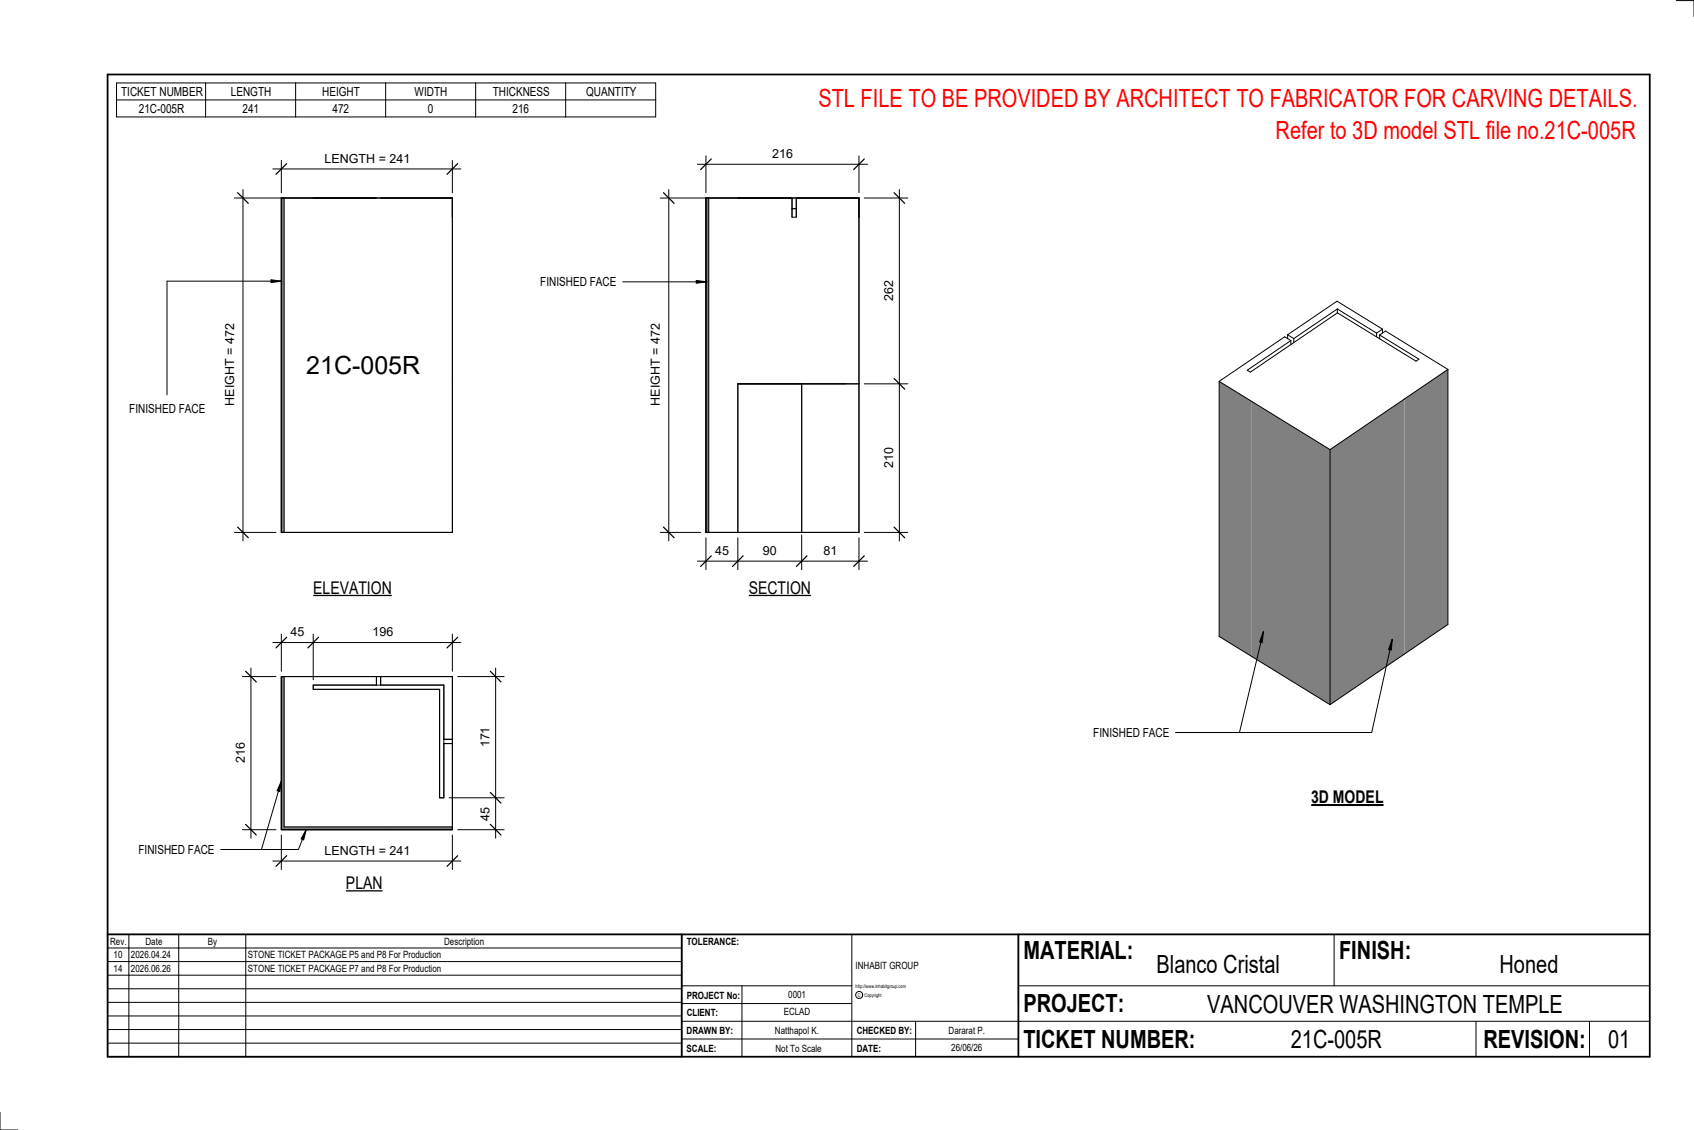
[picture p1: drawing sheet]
<svg xmlns="http://www.w3.org/2000/svg" width="914mm" height="610mm" viewBox="0 0 914 610" stroke-linecap="round" stroke-linejoin="round" font-family="sans-serif">
<g fill="#808080">
<path d="M658 206l18 11v137l-18-11z"/>
<path d="M676 217l42 26v137l-42-26z"/>
<path d="M718 243l40-28v138l-40 27z"/>
<path d="M758 215l24-16v138l-24 16z"/>
</g>
<g fill="none" stroke="#000" stroke-width=".54">
<path d="M722 167l-24 16M722 167l21 13M722 167v2M743 180v2M746 178l-24-16-27 19M746 178l-3 2M746 178v2M695 181l3 2M695 181v2M697 184l-4-2-35 24M697 184v2M698 183v2"/>
<path d="M745 181l3-2 34 20M745 181l21 13-2 1-42-26-47 32-2-1 24-16M745 181v2M782 199v138l-64 43M782 199l-64 44M658 206v137l60 37M658 206l60 37M718 243v137"/>
</g>
<path d="M381 107h2v180h-2z" fill="#7c7c7c"/>
<path d="M381 107h83v180h-83zM383 107v180M428 107v10h2v-10M428 113h2M433 207v80M464 207h-66v80" fill="none" stroke="#000" stroke-width=".54"/>
<path d="M152 107h1v180h-1z" fill="#7c7c7c"/>
<path d="M152 107h92v180h-92zM153 107v180" fill="none" stroke="#000" stroke-width=".54"/>
<path d="M152 365h1v81h91v2h-92z" fill="#7c7c7c"/>
<path d="M381 290v17M398 290v17M433 289v18M464 290v17M376 303h92M152 365h92v83h-92zM153 365v81h91M169 370h71v60h-3v-58h-68zM203 365v5M205 365v5M240 399h4M240 401h4" fill="none" stroke="#000" stroke-width=".54"/>
<path d="M384 300l-6 6M401 300l-6 6M436 300l-6 6M467 300l-6 6" fill="none" stroke="#000" stroke-width=".67"/>
<g fill="#fff">
<path d="M386 293h7v8h-7z"/>
<path d="M412 293h7v8h-7z"/>
<path d="M445 293h7v8h-7z"/>
</g>
<path d="M356 107h71M361 102v190M356 287h22" fill="none" stroke="#000" stroke-width=".54"/>
<path d="M358 104l6 6M358 284l6 6" fill="none" stroke="#000" stroke-width=".67"/>
<path d="M350 175h8v44h-8z" fill="#fff"/>
<path d="M376 89h92M381 84v20M464 84v20" fill="none" stroke="#000" stroke-width=".54"/>
<path d="M384 86l-6 5M467 86l-6 5" fill="none" stroke="#000" stroke-width=".67"/>
<path d="M417 79h11v8h-11z" fill="#fff"/>
<path d="M467 107h23M485 102v190M467 207h23M467 287h23" fill="none" stroke="#000" stroke-width=".54"/>
<path d="M483 104l5 6M483 204l5 6M483 284l5 6" fill="none" stroke="#000" stroke-width=".67"/>
<g fill="#fff">
<path d="M476 151h8v11h-8z"/>
<path d="M476 242h8v11h-8z"/>
<path d="M165 190h62v15h-62z"/>
</g>
<path d="M147 91h102M152 87v17M244 87v17" fill="none" stroke="#000" stroke-width=".54"/>
<path d="M155 88l-6 6M247 88l-6 6" fill="none" stroke="#000" stroke-width=".67"/>
<path d="M175 82h46v7h-46z" fill="#fff"/>
<path d="M127 107h76M131 102v190M127 287h22" fill="none" stroke="#000" stroke-width=".54"/>
<path d="M128 104l6 6M128 284l6 6" fill="none" stroke="#000" stroke-width=".67"/>
<path d="M120 175h8v44h-8z" fill="#fff"/>
<path d="M147 347h102M152 342v20M169 342v25M244 342v20" fill="none" stroke="#000" stroke-width=".54"/>
<path d="M155 344l-6 6M172 344l-6 6M247 344l-6 6" fill="none" stroke="#000" stroke-width=".67"/>
<g fill="#fff">
<path d="M157 337h7v8h-7z"/>
<path d="M201 337h11v8h-11z"/>
</g>
<path d="M247 365h25M268 360v92M242 430h30M247 448h25" fill="none" stroke="#000" stroke-width=".54"/>
<path d="M265 362l5 6M265 428l5 5M265 445l5 5" fill="none" stroke="#000" stroke-width=".67"/>
<g fill="#fff">
<path d="M258 435h8v8h-8z"/>
<path d="M258 392h8v11h-8z"/>
</g>
<path d="M152 450v19M244 450v19M147 465h102" fill="none" stroke="#000" stroke-width=".54"/>
<path d="M155 462l-6 5M247 462l-6 5" fill="none" stroke="#000" stroke-width=".67"/>
<path d="M175 455h46v8h-46z" fill="#fff"/>
<path d="M131 365h18M135 360v92M131 448h18" fill="none" stroke="#000" stroke-width=".54"/>
<path d="M133 362l5 6M133 445l5 5" fill="none" stroke="#000" stroke-width=".67"/>
<path d="M126 401h8v11h-8z" fill="#fff"/>
<g fill="none" stroke="#000" stroke-width=".54">
<path d="M905 0h9v9M460 504v66M720 504v28M891 504h-341v37M368 532h92M401 532v38M550 532h341M368 551h523M368 541h92M494 551v19M797 551v19M858 551v19"/>
<path d="M368 561h182M0 600v10h10"/>
<circle cx="464" cy="537" r="1.9"/>
</g>
<path d="M58 40h833v530h-833zM58 504h833M368 504v66M550 504v66" fill="none" stroke="#000" stroke-width=".96"/>
<g fill="#fff">
<path d="M652 534h192v15h-192z"/>
<path d="M513 562h17v6h-17z"/>
<path d="M425 533h10v6h-10z"/>
<path d="M423 543h15v6h-15z"/>
<path d="M418 553h24v6h-24z"/>
<path d="M624 513h68v15h-68z"/>
<path d="M809 513h33v15h-33z"/>
<path d="M512 553h20v6h-20z"/>
<path d="M697 553h49v15h-49z"/>
<path d="M442 45h443v16h-443z"/>
<path d="M868 553h12v15h-12z"/>
<path d="M61 512h5v6h-5z"/>
<path d="M61 520h5v6h-5z"/>
</g>
<path d="M58 504h310v66h-310zM58 519h310M58 511h310M70 504v66M96 504v66M133 504v66M58 533h310M58 526h310M58 555h310M58 548h310M58 541h310M58 563h310" fill="none" stroke="#000" stroke-width=".54"/>
<path d="M169 312h43v10h-43z" fill="#fff"/>
<path d="M169 321h43" fill="none" stroke="#000" stroke-width=".69" stroke-linecap="butt"/>
<path d="M187 471h20v11h-20z" fill="#fff"/>
<path d="M187 481h20" fill="none" stroke="#000" stroke-width=".69" stroke-linecap="butt"/>
<path d="M708 424h39v12h-39z" fill="#fff"/>
<path d="M708 434h39" fill="none" stroke="#000" stroke-width="1.1" stroke-linecap="butt"/>
<path d="M689 63h196v15h-196z" fill="#fff"/>
<path d="M376 151l6 1-6 1z" fill="#000"/>
<path d="M336 152h46M376 151l6 1-6 1z" fill="none" stroke="#000" stroke-width=".54"/>
<path d="M292 148h40v8h-40z" fill="#fff"/>
<path d="M682 341l-1 6-1-1zM682 341l-13 54M752 345l-1 6-1-1zM752 345l-12 50h-105" fill="none" stroke="#000" stroke-width=".54"/>
<path d="M682 341l-1 6-1-1zM752 345l-1 6-1-1z" fill="#000"/>
<path d="M590 391h41v8h-41z" fill="#fff"/>
<path d="M146 151l6 1h-6z" fill="#000"/>
<path d="M146 151l6 1h-6zM152 152h-62v61" fill="none" stroke="#000" stroke-width=".54"/>
<g fill="#fff">
<path d="M70 217h40v7h-40z"/>
<path d="M404 312h34v10h-34z"/>
</g>
<path d="M404 321h34" fill="none" stroke="#000" stroke-width=".69" stroke-linecap="butt"/>
<path d="M63 45h291v18h-291zM63 54h291M111 45v18M160 45v18M208 45v18M257 45v18M305 45v18M152 421l-1 6h-1zM152 421l-11 37M165 447l-1 6h-1zM165 447l-4 11h-42" fill="none" stroke="#000" stroke-width=".54"/>
<path d="M152 421l-1 6h-1zM165 447l-1 6h-1z" fill="#000"/>
<path d="M75 455h40v7h-40z" fill="#fff"/>
<g font-size="13.5" fill="#f00">
<text x="442" y="58">STL FILE TO BE PROVIDED BY ARCHITECT TO FABRICATOR FOR CARVING DETAILS.</text>
<text x="689" y="75">Refer to 3D model STL file no.21C-005R</text>
</g>
<g font-size="13.5">
<text x="165" y="202">21C-005R</text>
<text x="552" y="517">MATERIAL:</text>
<text x="723" y="517">FINISH:</text>
<text x="624" y="525">Blanco Cristal</text>
<text x="809" y="525">Honed</text>
<text x="552" y="546">PROJECT:</text>
<text x="652" y="546">VANCOUVER WASHINGTON TEMPLE</text>
<text x="552" y="565">TICKET NUMBER:</text>
<text x="697" y="565">21C-005R</text>
<text x="801" y="565">REVISION:</text>
<text x="868" y="565">01</text>
</g>
<g font-size="9.4">
<text x="169" y="320">ELEVATION</text>
<text x="404" y="320">SECTION</text>
<text x="708" y="433">3D MODEL</text>
<text x="187" y="480">PLAN</text>
</g>
<g font-size="6.7">
<text x="65" y="52">TICKET NUMBER</text>
<text x="125" y="52">LENGTH</text>
<text x="174" y="52">HEIGHT</text>
<text x="224" y="52">WIDTH</text>
<text x="266" y="52">THICKNESS</text>
<text x="316" y="52">QUANTITY</text>
<text x="75" y="61">21C-005R</text>
<text x="131" y="61">241</text>
<text x="179" y="61">472</text>
<text x="231" y="61">0</text>
<text x="277" y="61">216</text>
<text x="175" y="88">LENGTH = 241</text>
<text x="417" y="85">216</text>
<text x="292" y="154">FINISHED FACE</text>
<text x="482" y="162" transform="rotate(-90 482 162)">262</text>
<text x="126" y="219" transform="rotate(-90 126 219)">HEIGHT = 472</text>
<text x="356" y="219" transform="rotate(-90 356 219)">HEIGHT = 472</text>
<text x="70" y="223">FINISHED FACE</text>
<text x="482" y="253" transform="rotate(-90 482 253)">210</text>
<text x="386" y="299">45</text>
<text x="412" y="299">90</text>
<text x="445" y="299">81</text>
<text x="157" y="343">45</text>
<text x="201" y="343">196</text>
<text x="590" y="398">FINISHED FACE</text>
<text x="264" y="403" transform="rotate(-90 264 403)">171</text>
<text x="132" y="412" transform="rotate(-90 132 412)">216</text>
<text x="264" y="443" transform="rotate(-90 264 443)">45</text>
<text x="75" y="461">FINISHED FACE</text>
<text x="175" y="461">LENGTH = 241</text>
</g>
<g font-size="5.4">
<text x="59" y="510">Rev.</text>
<text x="79" y="510">Date</text>
<text x="112" y="510">By</text>
<text x="240" y="510">Description</text>
<text x="371" y="510">TOLERANCE:</text>
<text x="61" y="517">10</text>
<text x="71" y="517">2026.04.24</text>
<text x="134" y="517">STONE TICKET PACKAGE P5 and P8 For Production</text>
<text x="61" y="525">14</text>
<text x="71" y="524">2026.06.26</text>
<text x="134" y="524">STONE TICKET PACKAGE P7 and P8 For Production</text>
<text x="462" y="523">INHABIT GROUP</text>
<text x="371" y="539">PROJECT No:</text>
<text x="425" y="538">0001</text>
<text x="371" y="548">CLIENT:</text>
<text x="423" y="548">ECLAD</text>
<text x="371" y="558">DRAWN BY:</text>
<text x="418" y="558">Natthapol K.</text>
<text x="462" y="558">CHECKED BY:</text>
<text x="512" y="558">Dararat P.</text>
<text x="371" y="567">SCALE:</text>
<text x="419" y="567">Not To Scale</text>
<text x="462" y="567">DATE:</text>
<text x="513" y="567">26/06/26</text>
</g>
<g font-size="2.7">
<text x="462" y="533">http://www.inhabitgroup.com</text>
<text x="463" y="538">C</text>
<text x="467" y="538">Copyright</text>
</g>
</svg>
